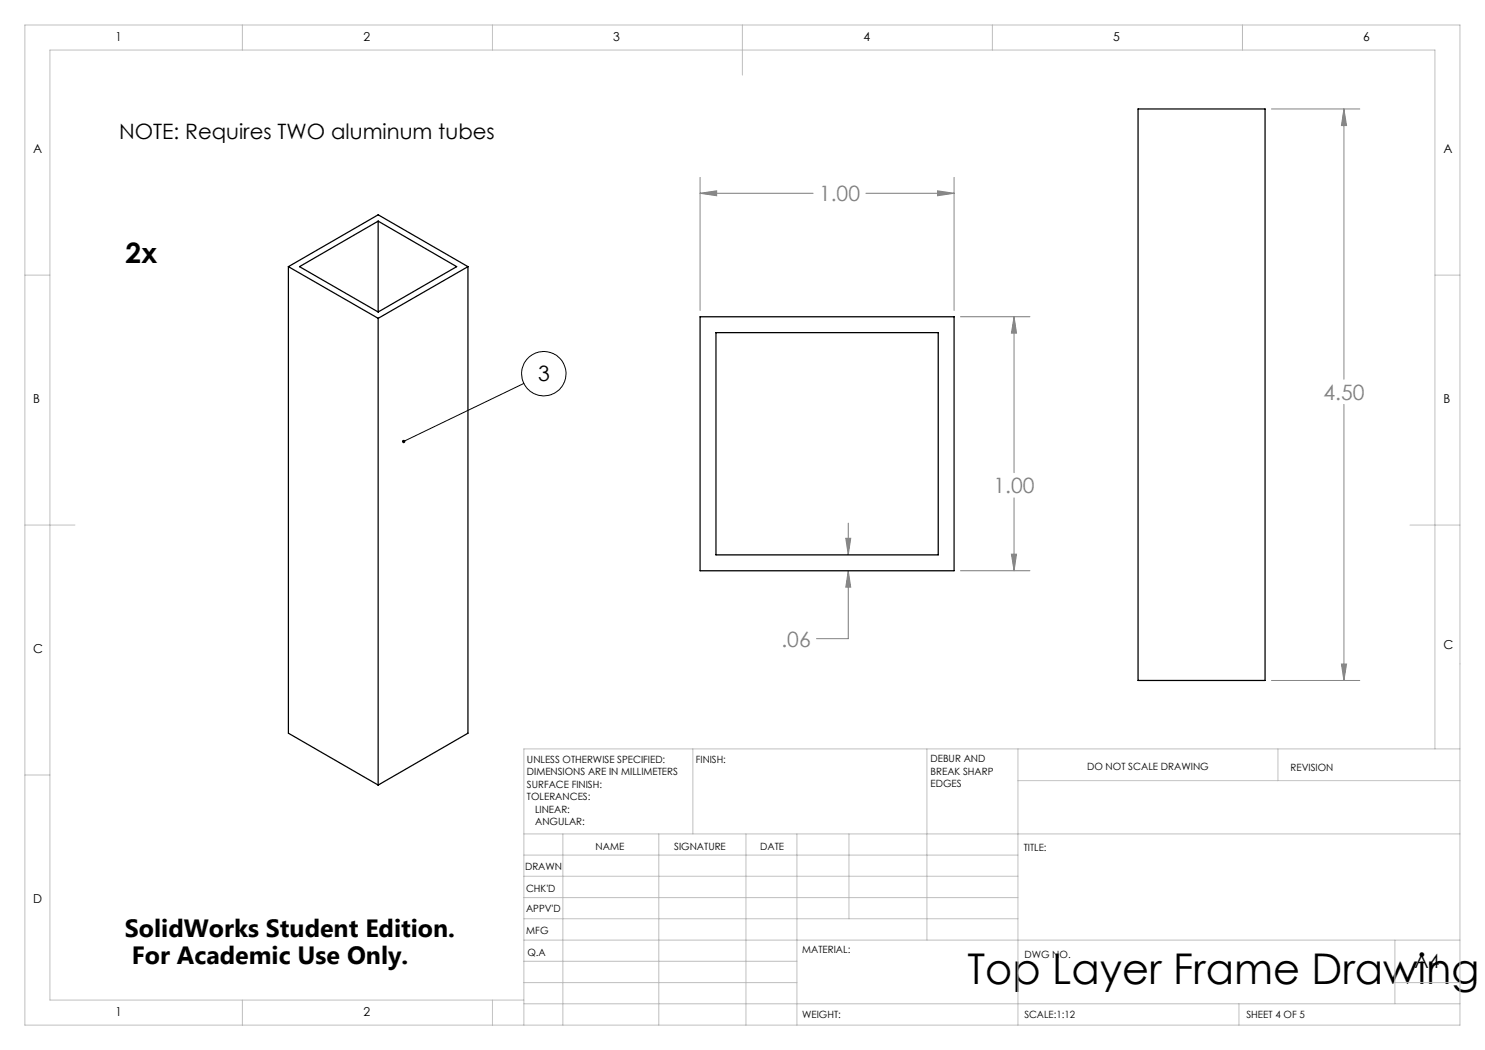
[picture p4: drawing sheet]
<svg xmlns="http://www.w3.org/2000/svg" width="297mm" height="210mm" viewBox="0 0 297 210" stroke-linecap="round" stroke-linejoin="round" font-family="sans-serif">
<g fill="none" stroke="#000" stroke-width=".2">
<path d="M104.8 76.7l-24.1 11.6"/>
<circle cx="108.8" cy="74.7" r="4.4"/>
</g>
<g fill="none" stroke="#808080" stroke-width=".2">
<path d="M140 38.7l3.3-.5v.9zM140 35.5v26.6M140 38.7h22.6M173.2 38.7h17.6M187.5 38.2l3.3 .5-3.3 .4zM190.8 35.5v26.6M254.3 21.8h17.7M268.8 21.8l.5 3.3h-1zM268.8 21.8v54M192.1 63.4h13.9M202.8 63.4l.5 3.2h-1zM202.8 63.4v31.1"/>
<path d="M202.8 99.6v14.6M268.8 80.9v55.2M169.2 107.7h.9l-.4 3.3zM169.7 114.2l.4 3.2h-.9zM169.7 114.2v13.5h-6.4M169.7 104.6v6.4M192.1 114.2h13.9M202.3 110.8h1l-.5 3.4zM254.3 136.1h17.7M268.3 132.8h1l-.5 3.3z"/>
</g>
<g fill="none" stroke="#c0c0c0" stroke-width=".2">
<path d="M5 5h287v200h-287zM48.5 5v5M98.5 5v5M148.5 5v10M198.5 5v5M248.5 5v5M5 55h5M287 55h5M5 105h10M282 105h10M5 155h5M138.6 149.8v17"/>
<path d="M185.4 149.8v38.2M203.6 149.8v55.2M203.6 156.1h88.4M255.6 149.8v6.3M287 149.8v-139.8h-277v190h94.8M292 149.8h-187.2v55.2M104.8 166.8h187.2M104.8 179.5h98.8M104.8 175.3h98.8M104.8 171h98.8M112.6 166.8v38.2M131.8 166.8v38.2"/>
<path d="M149.2 166.8v38.2M159.4 166.8v38.2M169.8 166.8v17M104.8 183.8h98.8M104.8 196.5h54.6M104.8 192.3h54.6M104.8 188h187.2M279 196.5h13M279 188v12.8M48.5 200v5M98.5 200v5M104.8 200.8h187.2"/>
<path d="M247.8 200.8v4.2"/>
</g>
<path d="M80.5 88a.34 .34 0 0 1 .5 .1 .34 .34 0 0 1-.1 .5 .34 .34 0 0 1-.5-.2l.3-.1-.3 .1z" fill="#000"/>
<path d="M187.5 38.2l3.3 .5-3.3 .4zM140 38.7l3.3-.5v.9zM202.3 110.8h1l-.5 3.4zM202.8 63.4l.5 3.2h-1zM169.2 107.7h.9l-.4 3.3zM169.7 114.2l.4 3.2h-.9zM268.8 21.8l.5 3.3h-1zM268.3 132.8h1l-.5 3.3z" fill="#808080"/>
<path d="M227.6 21.8h25.4v114.3h-25.4zM57.7 53.3l17.9-10.3 18 10.3M57.7 53.3l17.9 10.4M57.7 53.3v93.3l17.9 10.4M75.6 44.2l-15.7 9.1 15.7 9.1M75.6 44.2l15.7 9.1-15.7 9.1M75.6 44.2v18.2M93.6 53.3l-18 10.4M93.6 53.3v93.3l-18 10.4M75.6 63.7v93.3M140 63.4h50.8v50.8h-50.8zM143.2 66.5h44.4v44.5h-44.4z" fill="none" stroke="#000" stroke-width=".25"/>
<text font-size="8.5" x="193.5" y="196.7">Top Layer Frame Drawing</text>
<text font-size="5.6" x="25.1" y="52.5">2x</text>
<g font-size="5">
<text x="25" y="187.4">SolidWorks Student Edition.</text>
<text x="26.4" y="192.9">For Academic Use Only.</text>
</g>
<g font-size="4.2">
<text x="23.8" y="27.9">NOTE: Requires TWO aluminum tubes</text>
<text x="107.6" y="76.2">3</text>
</g>
<g font-size="4.2" fill="#808080">
<text x="163.8" y="40.2">1.00</text>
<text x="264.7" y="80">4.50</text>
<text x="198.7" y="98.6">1.00</text>
<text x="156.3" y="129.3">.06</text>
</g>
<text font-size="3.9" x="282.9" y="193.6">A4</text>
<g font-size="2.5">
<text x="23.1" y="8.2">1</text>
<text x="72.7" y="8.2">2</text>
<text x="122.7" y="8.2">3</text>
<text x="172.7" y="8.2">4</text>
<text x="222.7" y="8.2">5</text>
<text x="272.7" y="8.2">6</text>
<text x="6.7" y="30.7">A</text>
<text x="288.7" y="30.7">A</text>
<text x="6.7" y="80.7">B</text>
<text x="288.7" y="80.7">B</text>
<text x="6.7" y="130.7">C</text>
<text x="288.7" y="129.7">C</text>
<text x="6.7" y="180.7">D</text>
<text x="23.1" y="203.2">1</text>
<text x="72.7" y="203.2">2</text>
</g>
<g font-size="2">
<text x="105.4" y="152.6">UNLESS OTHERWISE SPECIFIED:</text>
<text x="105.4" y="155.1">DIMENSIONS ARE IN MILLIMETERS</text>
<text x="139.2" y="152.6">FINISH:</text>
<text x="186.1" y="152.5">DEBUR AND</text>
<text x="186.1" y="155">BREAK SHARP</text>
<text x="217.4" y="154">DO NOT SCALE DRAWING</text>
<text x="258.1" y="154.2">REVISION</text>
<text x="105.4" y="157.6">SURFACE FINISH:</text>
<text x="105.4" y="160.1">TOLERANCES:</text>
<text x="186.1" y="157.5">EDGES</text>
<text x="107" y="162.6">LINEAR:</text>
<text x="107" y="165.1">ANGULAR:</text>
<text x="119.1" y="170">NAME</text>
<text x="134.8" y="169.9">SIGNATURE</text>
<text x="152" y="169.9">DATE</text>
<text x="204.8" y="170.2">TITLE:</text>
<text x="105" y="174.1">DRAWN</text>
<text x="105.2" y="178.3">CHK'D</text>
<text x="105.2" y="182.4">APPV'D</text>
<text x="105.3" y="186.8">MFG</text>
<text x="105.5" y="191.1">Q.A</text>
<text x="160.5" y="190.5">MATERIAL:</text>
<text x="204.9" y="191.6">DWG NO.</text>
<text x="160.4" y="203.5">WEIGHT:</text>
<text x="204.9" y="203.6">SCALE:1:12</text>
<text x="249.3" y="203.6">SHEET 4 OF 5</text>
</g>
</svg>
